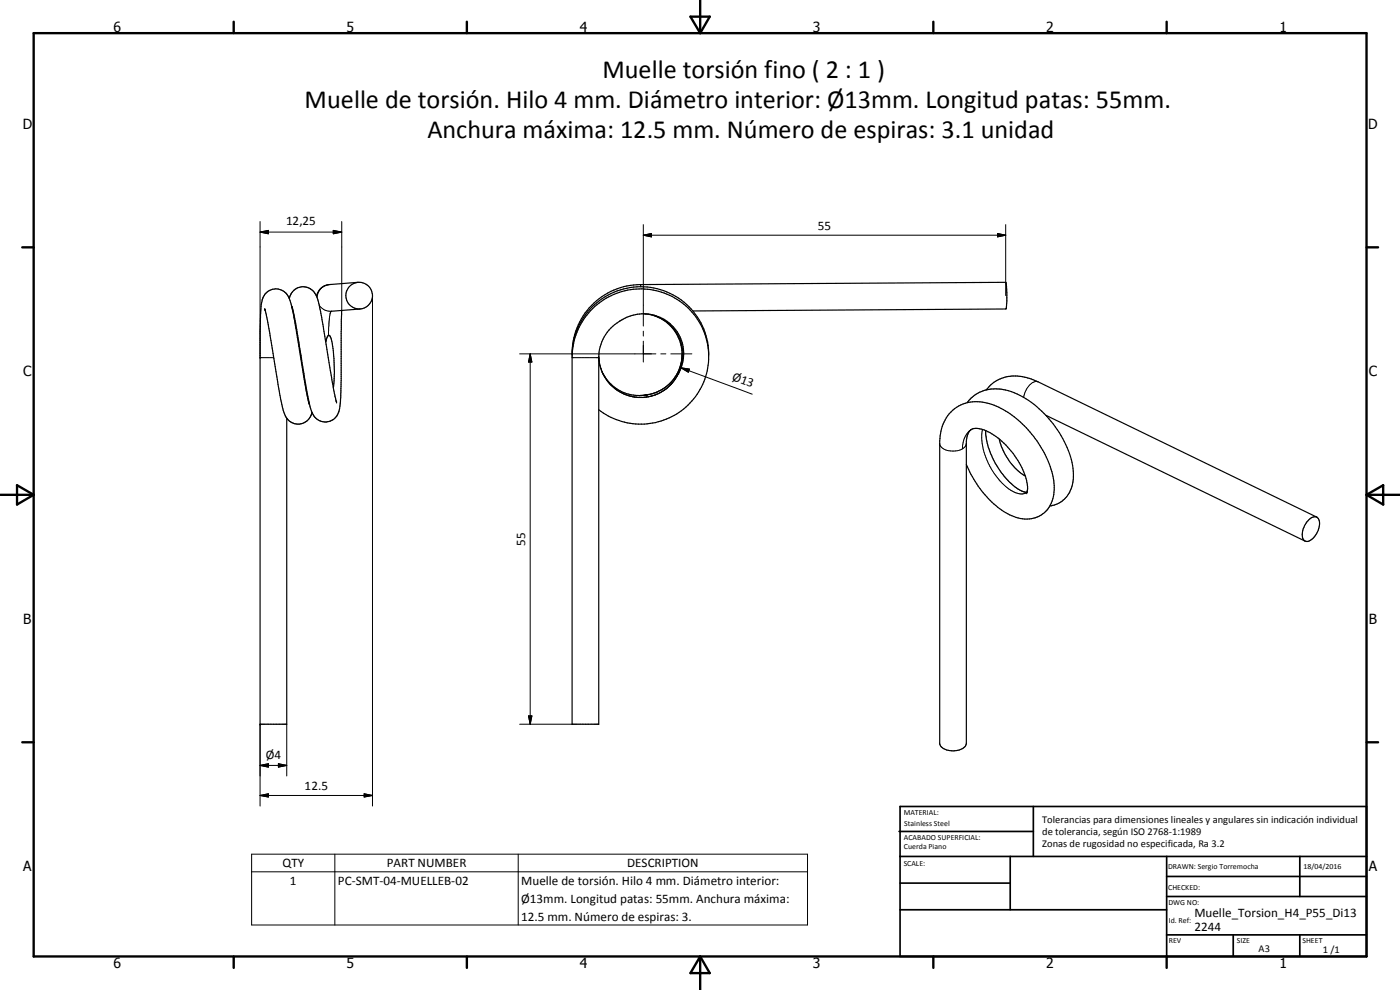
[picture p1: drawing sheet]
<svg xmlns="http://www.w3.org/2000/svg" width="420mm" height="297mm" viewBox="0 0 420 297" stroke-linecap="round" stroke-linejoin="round" font-family="sans-serif">
<g fill="none" stroke="#000" stroke-width=".35">
<path d="M79.4 92.7l1.6 7.3 2.7 16.7a28.4 28.4 0 0 0 2.4 8.8M86.8 89.5a4.3 4.3 0 0 1 4.2-3.5 4.3 4.3 0 0 1 4.2 3.5l1.4 5.7 3 18.8 1.4 6.6M87.6 92h.1M87.7 92l1 4.7 3.2 19.7 1.1 5.6 .6 1.7M102.6 93.1l-.2 21.1a36.6 36.6 0 0 1-.9 9.8 4.2 4.2 0 0 1-4 2.6 4.2 4.2 0 0 1-3.9-2.9M107.5 84.7l-8.7 .7a4.3 4.3 0 0 0-3.8 3.5M108.1 92.7l-8.6 .7M193 94.1l3.3 .6 1.6 .6M195.9 94.6a12.2 12.2 0 0 1 7.8 17v.3a12.1 12.1 0 0 0-2.7-14.9 12.1 12.1 0 0 0-15.1-.6 12.6 12.6 0 0 0-6.2 10.9v110h-8v-110a20.5 20.5 0 0 1 19.9-20.6 20.5 20.5 0 0 1 21.1 19.5M197.8 95.3a12.3 12.3 0 0 1 6.7 13 12.3 12.3 0 0 1-10.5 10.2M207.9 93.3l94-.6 .3-2.1-.1-4.5-.3-1.4-109.6 .7a20.6 20.6 0 0 0-20.5 20.9M97.8 102.6l.1-.6a1.14 1.14 0 0 1 1-1.3 14.9 14.9 0 0 1 1.3 6.9l.2 4.3-.4 4.4"/>
<path d="M171.8 104.9l-.1 2M171.9 103.9a20.6 20.6 0 0 1 27-16.8 20.6 20.6 0 0 1 11.2 29.7 20.5 20.5 0 0 1-30.4 6.1M179.7 107l.2 2.1 .8 2.5M180.7 111.6a12.5 12.5 0 0 0 4.8 5.4 11.5 11.5 0 0 0 6 1.7h.9M180.7 111.6a12.5 12.5 0 0 0 11.5 7.7 12.5 12.5 0 0 0 11.5-7.5M193.1 118.6l-1.3 .1M193.3 118.6l-.7 .1M193.6 118.5l-.3 .1M193.8 118.5l-.2 .1M194 118.5l-.7 .1M194 118.5h-.1M296 117a11.1 11.1 0 0 1 12.9-3.5l2.6 1.1 83.7 40.6"/>
<path d="M92.8 121.3l-1-4.7-3.5-20.9a27.1 27.1 0 0 0-2-7.2 4.3 4.3 0 0 0-4.7-1.6 4.3 4.3 0 0 0-3.1 3.9l-.4 8.2v118.3h8v-91.8M93.6 123.7a4.2 4.2 0 0 1-5.7 3.2l-1-.5-.8-.9M101 120.6h.1M290 139.4a30.2 30.2 0 0 0 13 15.1 10.4 10.4 0 0 0 7.3 .9 8.3 8.3 0 0 0 6.1-8.4 28.4 28.4 0 0 0-8.4-18.6 24.1 24.1 0 0 0-13.9-7.8 10.8 10.8 0 0 0-12 11l-.1 91.7a3.7 3.7 0 0 0 4 2 3.9 3.9 0 0 0 4-2v-90.8a4.2 4.2 0 0 1 1.8-3.8l1-.2a9.1 9.1 0 0 1 4.3 1.3 25.6 25.6 0 0 1 10.4 12.5l.8 2.9 .1 1.6-.2 .9M290.2 120.8a11.2 11.2 0 0 1 13.4-3.3 31 31 0 0 1 18.4 23 9.6 9.6 0 0 1-4.8 10.8l-2.1 .5M295.8 129.2a23.8 23.8 0 0 0 6.6 14.9 10 10 0 0 0 5.8 3.6M299.9 131.7l.8 2.6 2 3.7a15.1 15.1 0 0 0 5 4.8M313.8 124.6l77.9 37.7M308.2 147.7l-.1 .1M308.2 147.7h.1M392.9 155.9a1.85 1.85 0 0 1 2.7-.3 5.5 5.5 0 0 1-3.4 6.9 1.62 1.62 0 0 1-1.4-2.1 7.2 7.2 0 0 1 2.1-4.5z"/>
<circle cx="107.8" cy="88.7" r="4"/>
</g>
<g fill="none" stroke="#000" stroke-width=".3">
<path d="M78.1 69.6l2.4-.5v1zM78.1 66.5v40.8M78.1 69.6h24.5M100 69.1l2.6 .5-2.6 .5zM102.6 66.5v26.6M193.1 70.6l2.4-.5v1zM193.1 67.4v30.4M193.1 70.6h108.7M299.4 70.1l2.4 .5-2.4 .5zM301.8 67.4v21.3M95.8 91.6a4.1 4.1 0 0 0 3.7 1.8M98.8 85.4a3.9 3.9 0 0 0-3.6 3.9"/>
<path d="M99.4 93.4h.1M99.4 93.4a18.2 18.2 0 0 0-.8 6.8l-.1 .5M111.8 88.7v153.2M192.2 85.4l.2 .6M193.1 99.4v1.4M78.1 107.3h.1M82.1 106.8v.5h-4M90.2 106.2v.9M155.9 106.2h40.9M159.1 106.2l.5 2.4h-1zM159.1 106.2v111.1M171.7 107.3h8"/>
<path d="M179.7 107a12.6 12.6 0 0 0 8.1 11.4 11.7 11.7 0 0 0 6.8 .6 12.3 12.3 0 0 0 9.1-7.1M193.1 102.4v6.2M198.3 106.2h1.5M201.3 106.2h6.3M204.4 110.4l2.5 .3-.3 1zM204.4 110.4l21.4 7.9M204.7 106.3a12.2 12.2 0 0 1-10.2 12.1l-.5 .1M311.5 114.6a3.2 3.2 0 0 0-3.4 2.1l-.9 2.6M282 133.1a3.6 3.6 0 0 0 4.2 2.2l1.4-.1 1.2-.5M290 133.1l-.4 .9-.8 .7M291.4 128.9a6.7 6.7 0 0 0-2.6 5.8M294.8 128.8l-.2 2.9 .7 4.1 1.8 4.2 2.8 4a9.6 9.6 0 0 0 7.1 4.2l1.1-.4"/>
<path d="M78.1 217.3v24.6M86.1 217.3v15.5M155.9 217.3h15.8M158.6 214.8h1l-.5 2.5zM78.1 229.7l2.4-.5v1zM78.1 238.7l2.4-.5v.9zM78.1 229.7h8M78.1 238.7h33.7M83.6 229.2l2.5 .5-2.5 .5zM109.3 238.2l2.5 .5-2.5 .4zM75.5 256.3h166.8v21.2h-166.8zM100.5 256.3v21.2"/>
<path d="M155.5 256.3v21.2M75.5 261.6h166.8"/>
</g>
<g fill="#000">
<circle cx="79.4" cy="92.7" r=".18"/>
<circle cx="194.1" cy="118.5" r=".18"/>
<circle cx="203.7" cy="111.9" r=".18"/>
<circle cx="101" cy="120.6" r=".18"/>
<circle cx="308.1" cy="147.8" r=".18"/>
<circle cx="78.1" cy="217.3" r=".18"/>
</g>
<g fill="none" stroke="#000" stroke-width=".71">
<path d="M10.1 9.9h400v277.1h-400zM70.1 6.5v3.4M140.1 6.5v3.4M207.2 5h5.8l-2.9 4.9zM210.1 0v9.9M280.1 6.5v3.4M350.1 6.5v3.4M6.7 74.2h3.4M410.1 74.2h3.5M.1 148.5h10M5.1 145.6l5 2.9-5 2.9zM410.1 148.5h10"/>
<path d="M410.1 148.5l5-2.9v5.8zM6.7 222.7h3.4M410.1 222.7h3.5M70.1 287v3.4M140.1 287v3.4M210.1 287v10M210.1 287l2.9 5h-5.8zM280.1 287v3.4M350.1 287v3.4"/>
</g>
<g fill="none" stroke="#000" stroke-width=".51">
<path d="M269.8 249.5h40.3M270.1 242h140v45h-140zM270.1 257h140M303.2 257v16M310.1 242v15M350.1 257v30M390.1 257v12M270.1 265h33.1M270.1 273h80M350.1 269h60M350.1 263h60M350.1 280.5h60"/>
<path d="M370.1 280.5v6.5M390.1 280.5v6.5"/>
</g>
<path d="M78.1 69.6l2.4-.5v1zM100 69.1l2.6 .5-2.6 .5zM193.1 70.6l2.4-.5v1zM299.4 70.1l2.4 .5-2.4 .5zM159.1 106.2l.5 2.4h-1zM204.4 110.4l2.5 .3-.3 1zM158.6 214.8h1l-.5 2.5zM78.1 229.7l2.4-.5v1zM78.1 238.7l2.4-.5v.9zM83.6 229.2l2.5 .5-2.5 .5zM109.3 238.2l2.5 .5-2.5 .4z" fill="#000"/>
<g font-size="7.9">
<text x="180.8" y="23.5">Muelle torsión fino ( 2 : 1 )</text>
<text x="91.4" y="32.4">Muelle de torsión. Hilo 4 mm. Diámetro interior: Ø13mm. Longitud patas: 55mm.</text>
<text x="128.3" y="41.4">Anchura máxima: 12.5 mm. Número de espiras: 3.1 unidad</text>
</g>
<g font-size="4.2">
<text x="34" y="9.6">6</text>
<text x="104" y="9.6">5</text>
<text x="174" y="9.6">4</text>
<text x="244" y="9.6">3</text>
<text x="314" y="9.6">2</text>
<text x="384" y="9.6">1</text>
<text x="6.8" y="38.7">D</text>
<text x="410.6" y="38.7">D</text>
<text x="7" y="112.9">C</text>
<text x="410.8" y="112.9">C</text>
<text x="7" y="187.1">B</text>
<text x="410.8" y="187.1">B</text>
<text x="7" y="261.4">A</text>
<text x="410.8" y="261.4">A</text>
<text x="34" y="290.4">6</text>
<text x="104" y="290.4">5</text>
<text x="174" y="290.4">4</text>
<text x="244" y="290.4">3</text>
<text x="314" y="290.4">2</text>
<text x="384" y="290.4">1</text>
</g>
<g font-size="3.9">
<text x="85.8" y="67.6">12,25</text>
<text x="245.5" y="69">55</text>
<text x="219.5" y="113.9" transform="rotate(20 219.5 113.9)">Ø13</text>
<text x="157.6" y="163.7" transform="rotate(-90 157.6 163.7)">55</text>
<text x="79.8" y="227.7">Ø4</text>
<text x="91.4" y="237.1">12.5</text>
<text x="84.8" y="260.2">QTY</text>
<text x="116.1" y="260.2">PART NUMBER</text>
<text x="188.2" y="260.2">DESCRIPTION</text>
<text x="87" y="265.5">1</text>
<text x="101.4" y="265.5">PC-SMT-04-MUELLEB-02</text>
<text x="156.5" y="265.6">Muelle de torsión. Hilo 4 mm. Diámetro interior:</text>
<text x="156.5" y="270.9">Ø13mm. Longitud patas: 55mm. Anchura máxima:</text>
<text x="358.5" y="275.1">Muelle_Torsion_H4_P55_Di13</text>
<text x="156.5" y="276.2">12.5 mm. Número de espiras: 3.</text>
<text x="358.5" y="279.4">2244</text>
</g>
<g font-size="3.1">
<text x="312.7" y="246.8">Tolerancias para dimensiones lineales y angulares sin indicación individual</text>
<text x="312.7" y="250.4">de tolerancia, según ISO 2768-1:1989</text>
<text x="312.7" y="254">Zonas de rugosidad no especificada, Ra 3.2</text>
<text x="377.7" y="285.6">A3</text>
<text x="397" y="285.9">1 /1</text>
</g>
<g font-size="2.4">
<text x="271.2" y="244.4">MATERIAL:</text>
<text x="271.3" y="252">ACABADO SUPERFICIAL:</text>
<text x="271.4" y="247.9">Stainless Steel</text>
<text x="271.3" y="254.6">Cuerda Piano</text>
<text x="271.2" y="259.7">SCALE:</text>
<text x="350.6" y="260.8">DRAWN: Sergio Torremocha</text>
<text x="391.2" y="260.6">18/04/2016</text>
<text x="350.6" y="267">CHECKED:</text>
<text x="350.6" y="271.4">DWG NO:</text>
<text x="350.8" y="276.9">Id. Ref:</text>
<text x="350.8" y="282.8">REV</text>
<text x="371.2" y="282.9">SIZE</text>
<text x="390.9" y="282.9">SHEET</text>
</g>
</svg>
